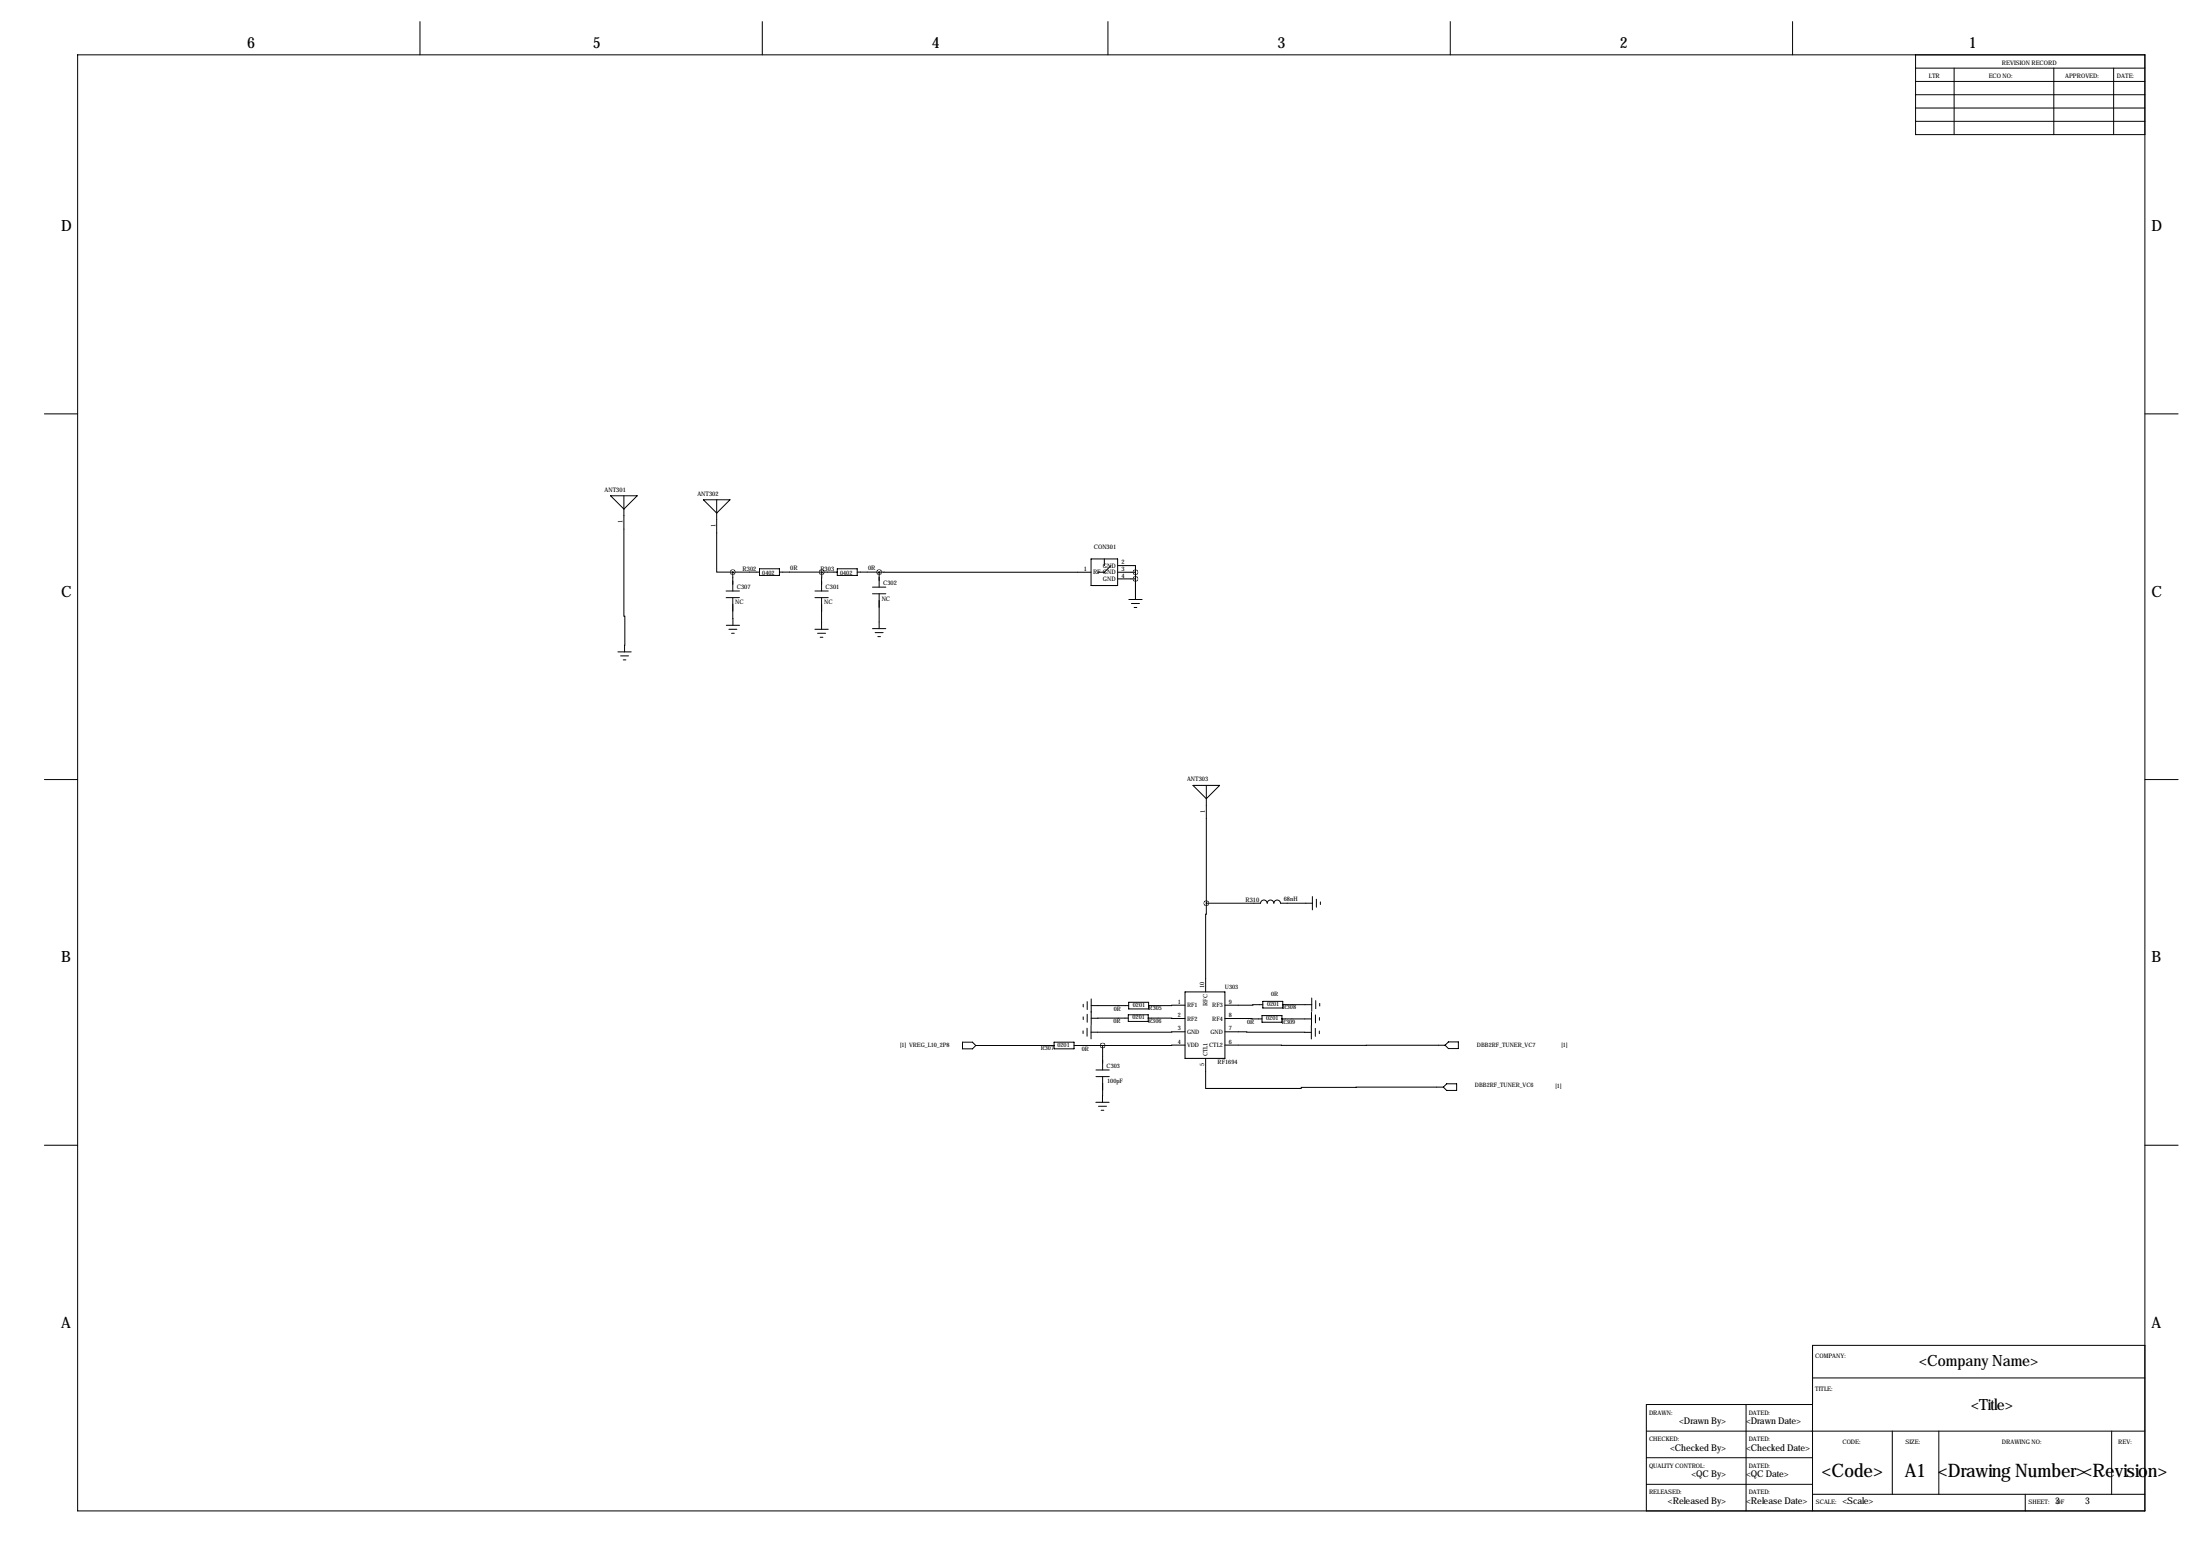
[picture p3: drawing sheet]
<svg xmlns="http://www.w3.org/2000/svg" width="841mm" height="594mm" viewBox="0 0 841 594" stroke-linecap="round" stroke-linejoin="round" font-family="sans-serif">
<g fill="none" stroke="#000" stroke-width=".38">
<path d="M160.5 8.2v12.7M291.3 8.2v12.7M423.4 8.2v12.7M554.2 8.2v12.7M685 8.2v12.7M29.7 20.9h789.9v556.3h-789.9zM732 26h87.6M732 31.1h87.6M732 20.9v30.5h87.6M732 36.2h87.6M746.7 26v25.4M784.8 26v25.4"/>
<path d="M807.7 26v25.4M732 41.3h87.6M732 46.3h87.6M17 158.1h12.7M819.6 158.1h12.7M233.3 189.4h10.2l-5.1 5.1zM238.4 189.4v46h.4l-.1 13.6M268.8 190.9h10.1l-5 5.1zM273.9 190.9v27.7h6.1M280 218.6h10.2M280 218.6v7.2M290.2 217.3h7.6v2.5h-7.6z"/>
<path d="M297.8 218.6h22.1M314 218.6l-.1 7.2M319.9 217.3h7.7v2.5h-7.7zM327.6 218.6h8.3M335.9 218.6h81M335.9 218.6v5.7M416.9 213.5h10.2v10.2h-10.2zM422 213.5v2.6M424.5 216.1l-2.5 2.5h-2.5M427.1 216.1h6.8v2.5M427.1 218.6h6.8M433.9 218.6v10.4"/>
<path d="M277.5 225.8h5M277.5 228.3h5M277.5 238.9h5.1M280 228.3l.1 10.6M311.4 225.8h5.1M311.4 228.3h5.1M313.9 228.3v12.1M333.4 224.3h5.1M333.4 226.8h5.1M335.9 226.8v13.4M427.1 221.2h6.8M431.3 229h5.1"/>
<path d="M432.4 230.6h3M433.4 232.1h1M236.1 249h5.1M237.1 250.6h3.1M238.2 252.1h1M278.5 240.4h3.1M279.6 241.9h1M311.4 240.4h5.1M312.4 241.9h3.1M313.4 243.5h1.1M333.4 240.2h5.1M334.4 241.7h3.1"/>
<path d="M335.4 243.2h1M17 297.8h12.7M819.6 297.8h12.7M455.9 300h10.1l-5 5.1zM461 300v45.1M461 345.1l20.7-.1a1.27 1.27 0 0 1 1.3-1.2 1.27 1.27 0 0 1 1.2 1.3 1.27 1.27 0 0 1 1.3-1.3 1.27 1.27 0 0 1 1.3 1.3 1.27 1.27 0 0 1 1.2-1.3 1.27 1.27 0 0 1 1.3 1.3h12.2M461 345.1v4.2h-.3v29.6M501.5 342.5v5.1M503 343.5v3.1M504.5 344.5v1.1M452.8 378.9h15.3v25.4h-15.3zM367.8 398.1h3.8l1.3 1.3-1.3 1.3h-3.8z"/>
<path d="M372.9 399.4h29.9M402.8 398.1h7.6v2.6h-7.6zM410.4 399.4h10.9M413.9 393.8v1M413.9 383.7v1M413.9 388.5v1M415.4 392.8v3.1M415.4 382.6v3.1M415.4 387.5v3M416.9 391.8v5.1M417 384.2h14.3M417 381.6v9.9"/>
<path d="M421.3 399.4v9.4M431.1 388.9l-14.1 .1M431.1 387.7h7.7v2.5h-7.7zM431.3 382.9h7.6v2.5h-7.6zM438.8 388.9l14 .2M452.8 394.2l-35.9 .1M452.8 399.3l-31.5 .1M452.8 384l-13.9 .2M468.1 394.2l33 .2M468.1 399.3h84.1M468.1 389.1l14.1 .1M482.2 388h7.7v2.5h-7.7z"/>
<path d="M482.5 383.8l-14.4 .2M482.5 382.5h7.7v2.6h-7.7zM489.9 389.2h11.2M490.2 383.8h11M501.1 391.8v5.1M501.1 386.7v5.1M501.2 381.3v5.1M502.6 392.9v3M502.7 387.7v3.1M502.8 382.3v3M504.1 393.9v1M504.2 388.7v1.1"/>
<path d="M504.3 383.3v1M552.2 399.3l1.3-1.3h3.8v2.6h-3.8zM418.8 408.8h5.1M418.8 411.3h5.1M421.3 411.3v9.8M460.7 404.3v11.5h36.5v-.4l54.3-.1M551.5 415.3l1.3-1.3h3.8v2.6h-3.8zM17 437.5h12.7M418.7 421.1h5.1M419.8 422.6h3M420.8 424.1h1M819.6 437.5h12.7"/>
<path d="M819.6 514h-127v63.2M667.2 536.6v40.6M692.6 526.4h127M692.6 536.6h-63.5v40.6M629.1 546.7h190.5M629.1 556.9h63.5M723.1 546.7v24.2M740.9 546.7v24.2M806.9 546.7v24.2M629.1 567h63.5M692.6 570.9h127M773.9 570.9v6.3"/>
</g>
<path d="M433.8 218.6a.1 .1 0 0 0 .2 0 .1 .1 0 0 0-.2 0zM433.8 221.2a.1 .1 0 0 0 .2 0 .1 .1 0 0 0-.2 0zM335.9 218.6a.07 .07 0 0 0 .1 0 .07 .07 0 0 0-.1 0zM313.9 218.6a.1 .1 0 0 0 .2 0 .1 .1 0 0 0-.2 0zM421.3 399.4a.07 .07 0 0 0 .1 0 .07 .07 0 0 0-.1 0zM279.9 218.6a.1 .1 0 0 0 .2 0 .1 .1 0 0 0-.2 0zM460.9 345.1a.07 .07 0 0 0 .1 0 .07 .07 0 0 0-.1 0z" fill="#000" stroke="#000" stroke-width="1.9"/>
<g font-size="7.1">
<text x="696.2" y="564.3">&lt;Code&gt;</text>
<text x="727.9" y="564.3">A1 &lt;Drawing Number&gt;&lt;Revision&gt;</text>
</g>
<g font-size="5.9">
<text x="94.4" y="18.4">6</text>
<text x="226.5" y="18.4">5</text>
<text x="356.1" y="18.4">4</text>
<text x="488.1" y="18.4">3</text>
<text x="618.9" y="18.4">2</text>
<text x="752.3" y="18.4">1</text>
<text x="23.3" y="88.3">D</text>
<text x="822.1" y="88.3">D</text>
<text x="23.3" y="228">C</text>
<text x="822.1" y="228">C</text>
<text x="23.3" y="367.7">B</text>
<text x="822.1" y="367.7">B</text>
<text x="23.3" y="507.4">A</text>
<text x="822.1" y="507.4">A</text>
<text x="733.3" y="522">&lt;Company Name&gt;</text>
<text x="753.2" y="538.5">&lt;Title&gt;</text>
</g>
<g font-size="3.6">
<text x="641.7" y="544.1">&lt;Drawn By&gt;</text>
<text x="667.2" y="544.1">&lt;Drawn Date&gt;</text>
<text x="638.2" y="554.3">&lt;Checked By&gt;</text>
<text x="667.2" y="554.3">&lt;Checked Date&gt;</text>
<text x="646.3" y="564.4">&lt;QC By&gt;</text>
<text x="667.2" y="564.4">&lt;QC Date&gt;</text>
<text x="637.4" y="574.6">&lt;Released By&gt;</text>
<text x="667.2" y="574.6">&lt;Release Date&gt;</text>
<text x="704" y="574.6">&lt;Scale&gt;</text>
<text x="785.3" y="574.6">3</text>
<text x="796.7" y="574.6">3</text>
</g>
<g font-size="2.4">
<text x="737.1" y="29.8">LTR</text>
<text x="759.9" y="29.8">ECO NO:</text>
<text x="765" y="24.8">REVISION RECORD</text>
<text x="789.1" y="29.8">APPROVED:</text>
<text x="808.9" y="29.8">DATE:</text>
<text x="231" y="187.9">ANT301</text>
<text x="266.5" y="189.4">ANT302</text>
<text x="237.9" y="199.8" transform="rotate(-90 237.9 199.8)">1</text>
<text x="273.4" y="201.3" transform="rotate(-90 273.4 201.3)">1</text>
<text x="418" y="209.7">CON301</text>
<text x="428.6" y="215.6">2</text>
<text x="283.8" y="218.1">R302</text>
<text x="302" y="217.8">0R</text>
<text x="313.5" y="218.1">R303</text>
<text x="331.7" y="217.8">0R</text>
<text x="414.2" y="218.1">1</text>
<text x="417.7" y="219.4">RF GND</text>
<text x="421.4" y="216.9">GND</text>
<text x="421.4" y="221.9">GND</text>
<text x="428.6" y="218.1">3</text>
<text x="428.6" y="220.6">4</text>
<text x="281.5" y="225">C307</text>
<text x="315.5" y="225">C301</text>
<text x="337.5" y="223.5">C302</text>
<text x="281" y="230.9">NC</text>
<text x="314.9" y="230.9">NC</text>
<text x="336.9" y="229.4">NC</text>
<text x="453.6" y="298.5">ANT303</text>
<text x="460.5" y="310.4" transform="rotate(-90 460.5 310.4)">1</text>
<text x="475.9" y="344.7">R310</text>
<text x="490.6" y="344.3">68nH</text>
<text x="693.6" y="518.8">COMPANY:</text>
<text x="693.6" y="531.5">TITLE:</text>
<text x="630.1" y="540.4">DRAWN:</text>
<text x="668.2" y="540.4">DATED:</text>
<text x="630.1" y="550.5">CHECKED:</text>
<text x="668.2" y="550.5">DATED:</text>
<text x="704" y="551.8">CODE:</text>
<text x="728.2" y="551.8">SIZE:</text>
<text x="765" y="551.8">DRAWING NO:</text>
<text x="809.4" y="551.8">REV:</text>
<text x="630.1" y="560.7">QUALITY CONTROL:</text>
<text x="668.2" y="560.7">DATED:</text>
<text x="630.1" y="570.9">RELEASED:</text>
<text x="668.2" y="570.9">DATED:</text>
<text x="693.9" y="574.7">SCALE:</text>
<text x="775.2" y="574.7">SHEET:</text>
<text x="785.9" y="574.7">OF</text>
</g>
<g font-size="2.3">
<text x="291.3" y="219.5">0402</text>
<text x="321" y="219.5">0402</text>
<text x="460.2" y="377.4" transform="rotate(-90 460.2 377.4)">10</text>
<text x="468.1" y="377.9">U303</text>
<text x="450.1" y="383.5">1</text>
<text x="469.6" y="383.5">9</text>
<text x="485.7" y="380.6">0R</text>
<text x="425.6" y="386.2">0R</text>
<text x="432.7" y="389.5">0201</text>
<text x="432.9" y="384.7">0201</text>
<text x="438.9" y="386">R305</text>
<text x="450.1" y="388.6">2</text>
<text x="453.6" y="384.8">RF1</text>
<text x="453.6" y="389.9">RF2</text>
<text x="461.5" y="384.2" transform="rotate(-90 461.5 384.2)">RFC</text>
<text x="463.2" y="384.8">RF3</text>
<text x="463.2" y="389.9">RF4</text>
<text x="469.6" y="388.6">8</text>
<text x="483.8" y="389.8">0201</text>
<text x="484.2" y="384.3">0201</text>
<text x="490.1" y="385.6">R308</text>
<text x="425.4" y="391">0R</text>
<text x="438.7" y="390.7">R306</text>
<text x="450.1" y="393.7">3</text>
<text x="453.6" y="394.9">GND</text>
<text x="462.6" y="394.9">GND</text>
<text x="469.6" y="393.7">7</text>
<text x="476.5" y="391.3">0R</text>
<text x="489.8" y="391">R309</text>
<text x="344" y="399.9">[1] VREG_L10_2P8</text>
<text x="397.7" y="401.2">R307</text>
<text x="404.1" y="399.9">0201</text>
<text x="413.3" y="401.4">0R</text>
<text x="450.1" y="398.7">4</text>
<text x="453.6" y="400">VDD</text>
<text x="462" y="400">CTL2</text>
<text x="469.6" y="398.7">6</text>
<text x="564.4" y="399.9">DBB2RF_TUNER_VC7</text>
<text x="596.7" y="399.9">[1]</text>
<text x="422.9" y="408">C303</text>
<text x="460.2" y="407" transform="rotate(-90 460.2 407)">5</text>
<text x="461.5" y="403.6" transform="rotate(-90 461.5 403.6)">CTL1</text>
<text x="465.3" y="406.4">RF1694</text>
<text x="423.1" y="413.8">100pF</text>
<text x="563.6" y="415.4">DBB2RF_TUNER_VC6</text>
<text x="594.4" y="415.6">[1]</text>
</g>
</svg>
